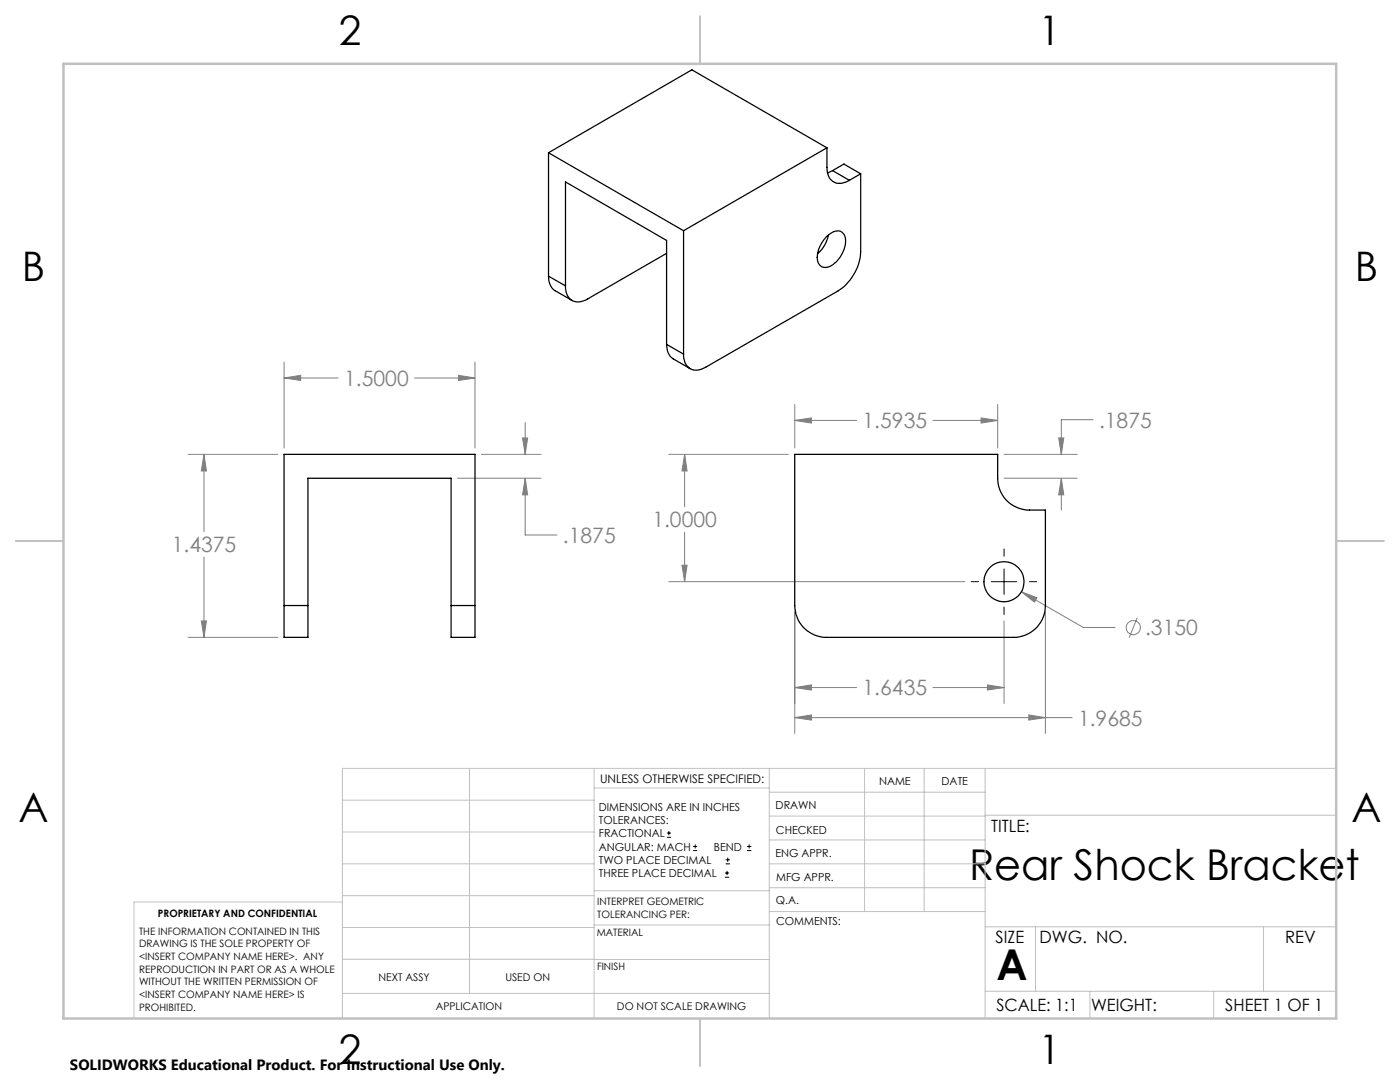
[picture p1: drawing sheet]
<svg xmlns="http://www.w3.org/2000/svg" width="279mm" height="216mm" viewBox="0 0 279 216" stroke-linecap="round" stroke-linejoin="round" font-family="sans-serif">
<g fill="none" stroke="#808080" stroke-width=".2">
<path d="M56.7 75.4l3.3-.5v1zM56.7 72.2v17.2M56.7 75.4h10.8M82.7 75.4h12.1M91.5 74.9l3.3 .5-3.3 .5zM94.8 72.2v17.2M37.5 90.7h17.9M40.7 90.7l.5 3.3h-1zM40.7 90.7v15.4M91.3 95.4h16.7M96.1 90.7h11.9M104.3 87.4h1l-.5 3.3z"/>
<path d="M104.8 95.4l.5 3.3h-1zM104.8 95.4v11.4h6.4M104.8 84.3v6.4M133.5 90.7h23.8M136.6 90.7l.5 3.3h-1zM136.6 90.7v10.4M158.6 83.9l3.3-.5v1zM158.6 80.7v8.7M158.6 83.9h12.4M186.2 83.9h12.9M195.8 83.4l3.3 .5-3.3 .5zM199.1 80.7v8.7"/>
<path d="M200.4 90.7h14.6M200.4 95.4h14.6M211.3 87.4h1l-.5 3.3zM211.8 95.4l.5 3.3h-1zM211.8 95.4v6.4M218.2 83.7h-6.4v7M40.7 111.1v16.1M133.5 116.1h59M136.1 112.8h1l-.5 3.3zM136.6 106.2v9.9M203.8 118.1l3.1 1.2-.5 .9zM203.8 118.1l12.4 7.1h6.3"/>
<path d="M37.5 127.2h17.9M40.2 123.9h1l-.5 3.3zM158.6 137.2l3.3-.5v1zM158.6 122.1v24.3M158.6 137.2h12.4M186.2 137.2h14.2M197.1 136.7l3.3 .5-3.3 .5zM200.4 123.9v16.5M208.6 122.1v24.3M227 123.2l-1.6 4M158.6 143.2l3.3-.5v1zM158.6 143.2h55.4"/>
<path d="M205.3 142.7l3.3 .5-3.3 .5z"/>
<circle cx="226.2" cy="125.2" r="1.4"/>
</g>
<g fill="none" stroke="#000" stroke-width=".2">
<path d="M193.8 116.1h1.5M197.8 116.1h5.1M200.4 109.5v1.5M200.4 113.5v5.1M205.5 116.1h1.4M200.4 121.1v1.5M133.1 167.1h.8M133.1 166.2h.8M133.5 165.8v.9M138.3 169.7h.8M138.3 168.9h.8M138.7 168.5v.8"/>
<path d="M144.7 175h.8M144.7 174.2h.8M144.8 172.4h.9M144.8 171.6h.9M145.1 173.8v.8M145.2 171.1v.9M149.1 169.7h.8M149.1 168.9h.8M149.5 168.5v.8"/>
</g>
<g fill="none" stroke="#c0c0c0" stroke-width=".2">
<path d="M68.3 159.7h50.3M93.7 153.3v44.9M118.6 153.3v49.9M118.6 157.2h34.9M153.5 153.3v49.9M153.5 158.1h43.1M172.5 153.3v28.6M184.4 153.3v28.6M196.6 153.3v49.9M266.7 153.3h-198.4v49.9M68.3 178.7h50.3M68.3 172.4h50.3"/>
<path d="M68.3 166h50.3M68.3 180h-41.6v23.2M118.6 177.7h35M153.5 167.6h43.1M153.5 162.8h43.1M153.5 172.4h43.1M153.5 177.1h43.1M196.6 162.7h70.1M68.3 198.2h85.2M68.3 191.4l85.2 .1M68.3 185.1h50.3M118.6 184.6h35"/>
<path d="M153.6 181.9h43M196.6 197.8h70.1M196.6 184.9h70.1M206.7 184.9v12.9M217.5 197.8v5.4M242.2 197.8v5.4M252.2 184.9v12.9"/>
</g>
<path d="M139.7 3.2v9.5M3.1 107.9h9.6M266.7 107.9h9.5M139.7 203.2v9.6" fill="none" stroke="#c0c0c0" stroke-width=".25"/>
<path d="M12.7 12.7h254v190.5h-254z" fill="none" stroke="#c0c0c0" stroke-width=".5"/>
<path d="M56.7 75.4l3.3-.5v1zM91.5 74.9l3.3 .5-3.3 .5zM40.2 123.9h1l-.5 3.3zM40.7 90.7l.5 3.3h-1zM104.3 87.4h1l-.5 3.3zM104.8 95.4l.5 3.3h-1zM158.6 83.9l3.3-.5v1zM195.8 83.4l3.3 .5-3.3 .5zM211.8 95.4l.5 3.3h-1zM211.3 87.4h1l-.5 3.3zM136.1 112.8h1l-.5 3.3zM136.6 90.7l.5 3.3h-1zM197.1 136.7l3.3 .5-3.3 .5zM158.6 137.2l3.3-.5v1zM203.8 118.1l2.6 2.1 .5-.9zM158.6 143.2l3.3-.5v1zM205.3 142.7l3.3 .5-3.3 .5z" fill="#808080"/>
<g fill="none" stroke="#000" stroke-width=".25">
<path d="M109.5 30.5l26.9 15.5M109.5 30.5v24.6M165 29.5v3.9a2.69 2.69 0 0 0 2.9 3.2l1.6-.6M165 29.5l-28.6 16.5M165 29.5l-26.9-15.6-28.6 16.6M166.2 34l-1.1 .5M166.2 34l3.3 2M166.2 34l2.2-1.3 3.4 2M171.8 34.7v15.5a10 10 0 0 1-4.5 7.8l-26.4 15.2a2.68 2.68 0 0 1-4.2-.8l-.3-1.7M171.8 34.7l-2.3 1.3M109.5 55.1a3.3 3.3 0 0 0 1.3 2.9l3.4 1.9M109.5 55.1l3.4 1.9"/>
<path d="M112.9 57v-20.7l20.1 11.7v20.7M133 50.6l-15.7 9a2.68 2.68 0 0 1-4.2-.9l-.2-1.7M136.4 46v24.7M165 47.2a2.65 2.65 0 0 1 2.9-1 3.1 3.1 0 0 1 .4 3.9 4.9 4.9 0 0 1-3.6 3.3 1.81 1.81 0 0 1-1.6-2.4 6.6 6.6 0 0 1 1.9-3.8zM165.3 46.9a6.3 6.3 0 0 1-2.1 3.7M133 68.7a3.2 3.2 0 0 0 1.4 2.9l3.3 2M133 68.7l3.4 2M158.6 90.7h40.5v4.7a6.3 6.3 0 0 0 6.4 6.4h3.1v19a6.3 6.3 0 0 1-6.3 6.4h-37.3a6.4 6.4 0 0 1-6.4-6.4zM56.7 120.8v6.4h4.8v-6.4M56.7 120.8h4.8M56.7 120.8v-30.1h38.1v30.1M61.5 120.8v-25.4h28.5v25.4"/>
<path d="M90 120.8v6.4h4.8v-6.4M90 120.8h4.8"/>
<circle cx="200.4" cy="116.1" r="4"/>
</g>
<g font-size="8.5">
<text x="193.4" y="175.5">Rear Shock Bracket</text>
<text x="198.9" y="195.5">A</text>
</g>
<g font-size="8.1">
<text x="67.6" y="8.9">2</text>
<text x="207.3" y="8.9">1</text>
<text x="4.4" y="56.2">B</text>
<text x="270.4" y="56.2">B</text>
<text x="3.7" y="164.1">A</text>
<text x="269.7" y="164.1">A</text>
<text x="67.6" y="212.4">2</text>
<text x="207.3" y="212.4">1</text>
</g>
<g font-size="4.2" fill="#808080">
<text x="68.7" y="77">1.5000</text>
<text x="172.1" y="85.5">1.5935</text>
<text x="219.3" y="85.3">.1875</text>
<text x="130.2" y="105.2">1.0000</text>
<text x="34.3" y="110.2">1.4375</text>
<text x="112.3" y="108.3">.1875</text>
<text x="228.5" y="126.8">.3150</text>
<text x="172.1" y="138.8">1.6435</text>
<text x="215.1" y="144.8">1.9685</text>
</g>
<g font-size="3.4">
<text x="197.8" y="166">TITLE:</text>
<text x="198.7" y="188.1">SIZE</text>
<text x="207.5" y="188.1">DWG. NO.</text>
<text x="256.5" y="188.2">REV</text>
<text x="198.8" y="201.7">SCALE: 1:1</text>
<text x="217.7" y="201.8">WEIGHT:</text>
<text x="244.5" y="201.7">SHEET 1 OF 1</text>
</g>
<text font-size="3" x="14" y="213.5">SOLIDWORKS Educational Product. For Instructional Use Only.</text>
<text font-size="2.4" x="119.8" y="156.2">UNLESS OTHERWISE SPECIFIED:</text>
<g font-size="2.2">
<text x="119.5" y="161.8">DIMENSIONS ARE IN INCHES</text>
<text x="154.8" y="161.4">DRAWN</text>
<text x="175.4" y="156.6">NAME</text>
<text x="187.9" y="156.7">DATE</text>
<text x="119.5" y="164.4">TOLERANCES:</text>
<text x="119.5" y="167.1">FRACTIONAL</text>
<text x="154.9" y="166.3">CHECKED</text>
<text x="119.5" y="169.7">ANGULAR: MACH</text>
<text x="119.5" y="172.4">TWO PLACE DECIMAL</text>
<text x="142.5" y="169.7">BEND</text>
<text x="154.8" y="171">ENG APPR.</text>
<text x="119.5" y="175">THREE PLACE DECIMAL</text>
<text x="154.9" y="175.7">MFG APPR.</text>
<text x="154.9" y="180.4">Q.A.</text>
<text x="154.9" y="184.6">COMMENTS:</text>
</g>
<g font-size="2.1">
<text x="75.5" y="195.7">NEXT ASSY</text>
<text x="100.9" y="195.7">USED ON</text>
<text x="86.9" y="201.5">APPLICATION</text>
<text x="123.1" y="201.6">DO NOT SCALE DRAWING</text>
</g>
<g font-size="2">
<text x="31.5" y="182.9">PROPRIETARY AND CONFIDENTIAL</text>
<text x="119.2" y="180.6">INTERPRET GEOMETRIC</text>
<text x="119.2" y="183.1">TOLERANCING PER:</text>
<text x="27.8" y="186.5">THE INFORMATION CONTAINED IN THIS</text>
<text x="27.8" y="189">DRAWING IS THE SOLE PROPERTY OF</text>
<text x="27.8" y="191.6">&lt;INSERT COMPANY NAME HERE&gt;. ANY</text>
<text x="119.1" y="186.7">MATERIAL</text>
<text x="27.8" y="194.1">REPRODUCTION IN PART OR AS A WHOLE</text>
<text x="27.8" y="196.6">WITHOUT THE WRITTEN PERMISSION OF</text>
<text x="119.1" y="193.5">FINISH</text>
<text x="27.8" y="199.1">&lt;INSERT COMPANY NAME HERE&gt; IS</text>
<text x="27.8" y="201.7">PROHIBITED.</text>
</g>
</svg>
